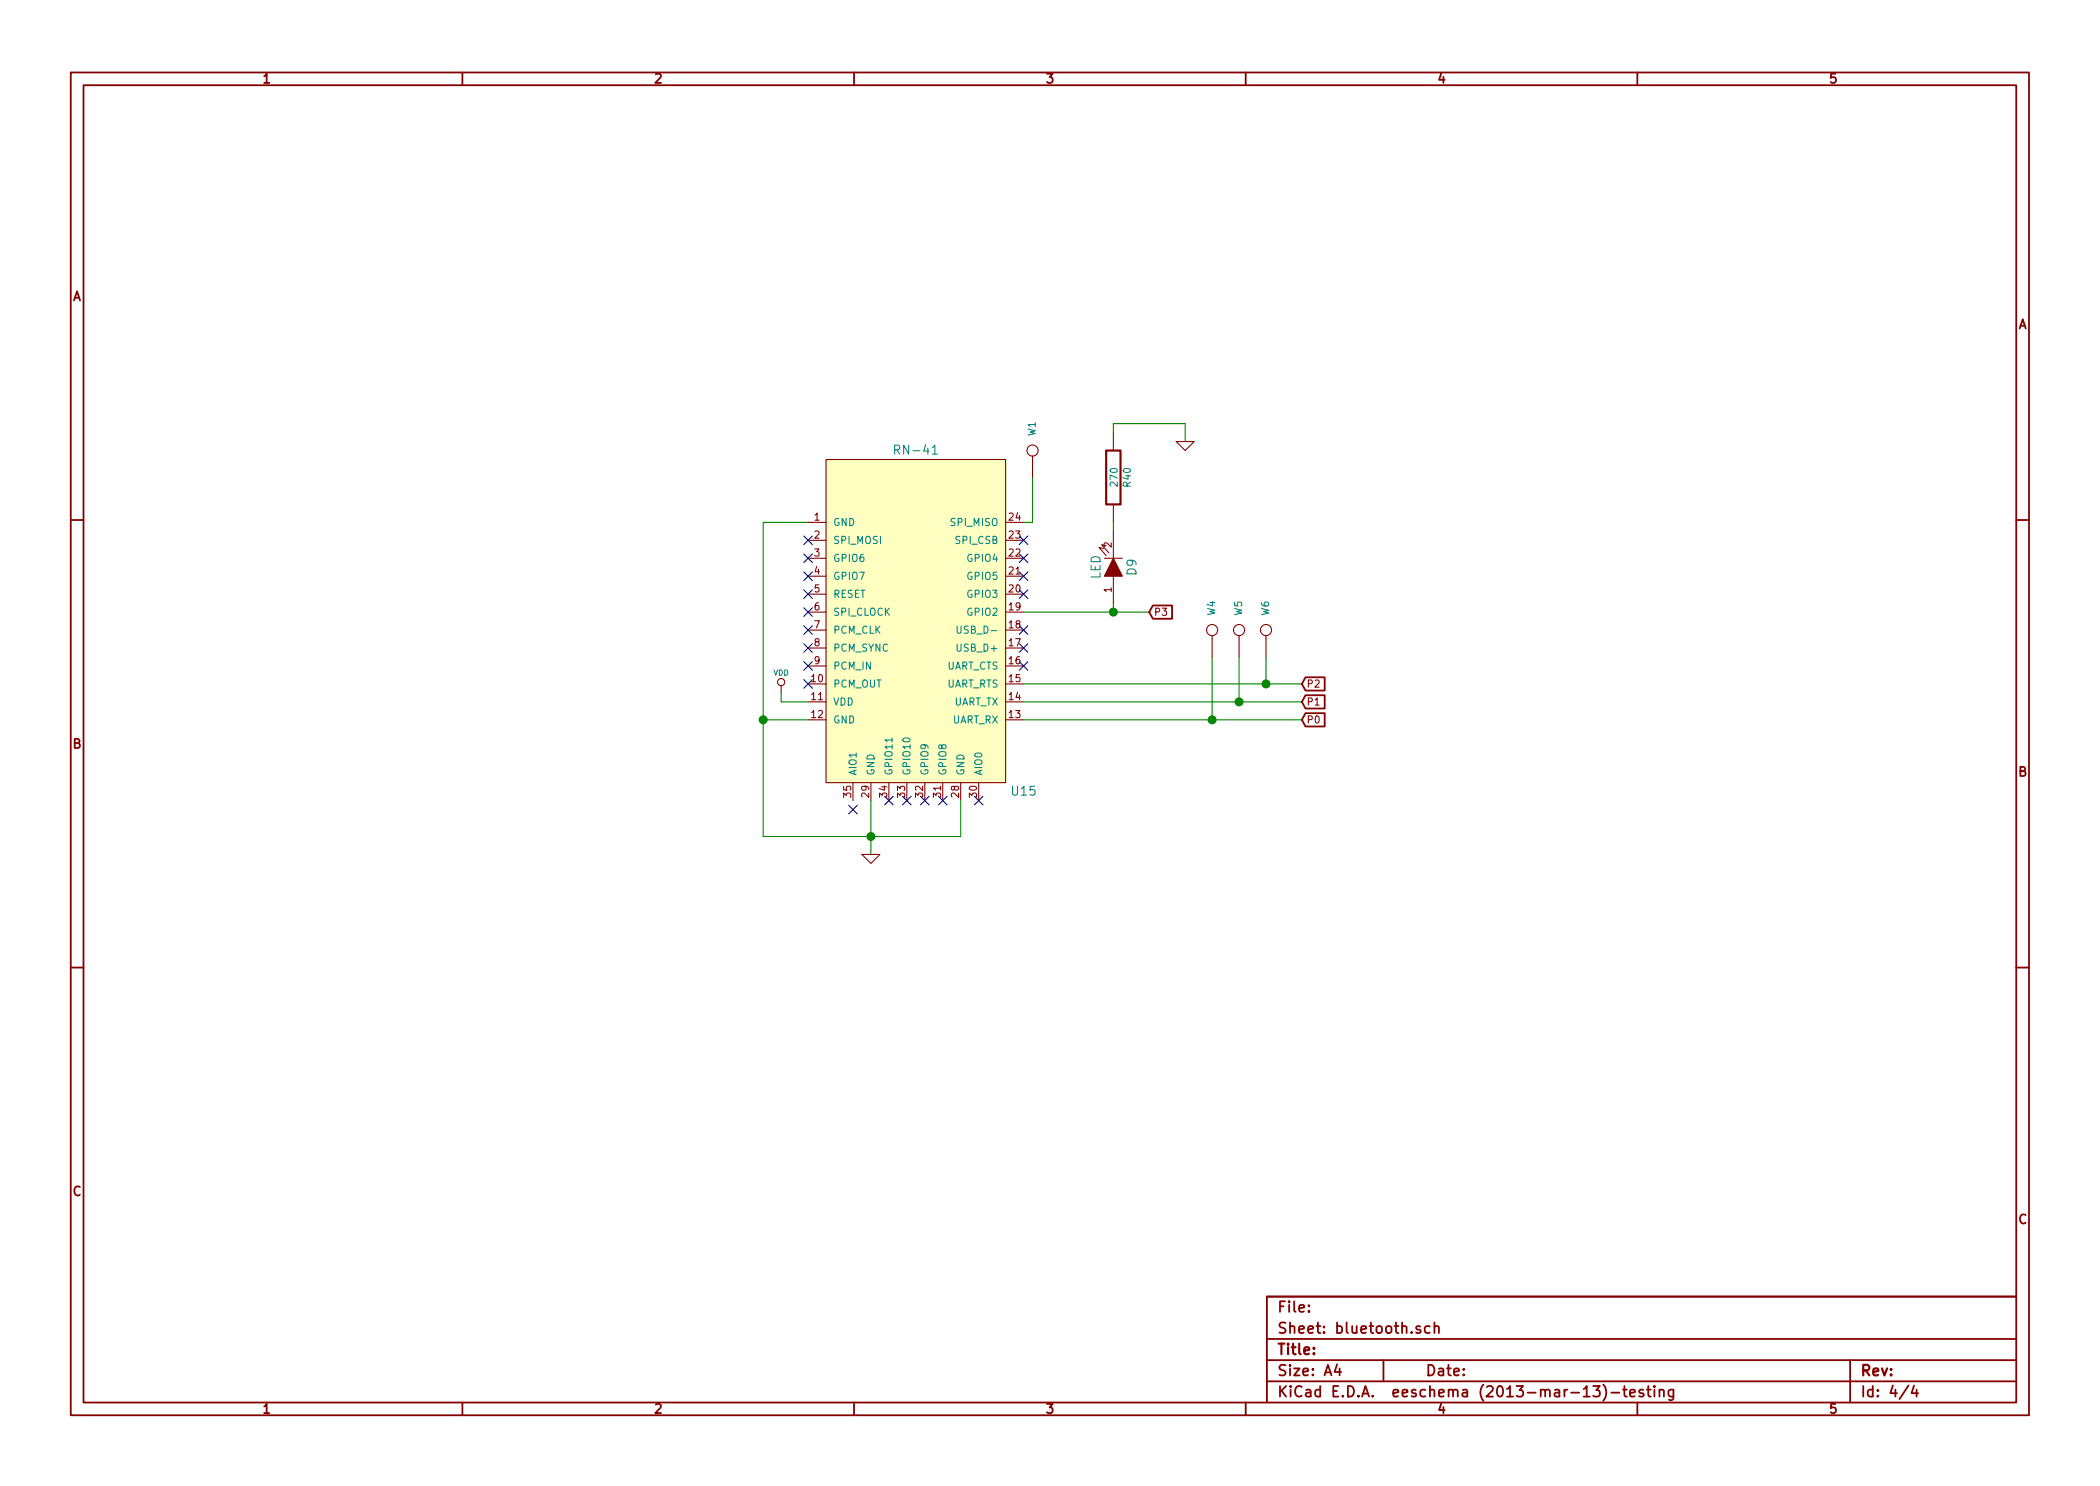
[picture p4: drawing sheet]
EESchema Schematic File Version 2
LIBS:srlm
LIBS:power
LIBS:device
LIBS:transistors
LIBS:conn
LIBS:linear
LIBS:regul
LIBS:74xx
LIBS:cmos4000
LIBS:adc-dac
LIBS:memory
LIBS:xilinx
LIBS:special
LIBS:microcontrollers
LIBS:dsp
LIBS:microchip
LIBS:analog_switches
LIBS:motorola
LIBS:texas
LIBS:intel
LIBS:audio
LIBS:interface
LIBS:digital-audio
LIBS:philips
LIBS:display
LIBS:cypress
LIBS:siliconi
LIBS:opto
LIBS:atmel
LIBS:contrib
LIBS:valves
LIBS:open-project
LIBS:scad-cache
EELAYER 24 0
EELAYER END
$Descr A4 11693 8268
encoding utf-8
Sheet 4 4
Title ""
Date ""
Rev ""
Comp ""
Comment1 ""
Comment2 ""
Comment3 ""
Comment4 ""
$EndDescr
$Comp
L RN-41 U15
U 1 1
P 5100 3450
F 0 "U15" H 5700 2500 50  0000 C CNN
F 1 "RN-41" H 5100 4400 50  0000 C CNN
F 2 "RN-41" H 5100 3450 60  0001 C CNN
F 3 "" H 5100 3450 60  0000 C CNN
	1    5100 3450
	1    0    0    -1  
$EndComp
Wire Wire Line
	5700 3900 7250 3900
Wire Wire Line
	5700 4000 7250 4000
Wire Wire Line
	5700 3800 7250 3800
Wire Wire Line
	5700 3400 6400 3400
$Comp
L R R40
U 1 1
P 6200 2650
F 0 "R40" V 6280 2650 40  0000 C CNN
F 1 "270" V 6207 2651 40  0000 C CNN
F 2 "SM0603" V 6130 2650 30  0001 C CNN
F 3 "" H 6200 2650 30  0000 C CNN
	1    6200 2650
	1    0    0    -1  
$EndComp
Wire Wire Line
	6200 3400 6200 3350
Connection ~ 6200 3400
Wire Wire Line
	6200 2950 6200 2900
$Comp
L CONN_1 W1
U 1 1
P 5750 2500
F 0 "W1" H 5830 2500 40  0000 L CNN
F 1 "CONN_1" H 5750 2555 30  0001 C CNN
F 2 "1PIN_S_SMD" H 5750 2500 60  0001 C CNN
F 3 "" H 5750 2500 60  0000 C CNN
	1    5750 2500
	0    -1   -1   0   
$EndComp
Wire Wire Line
	5700 2900 5750 2900
Wire Wire Line
	5750 2900 5750 2650
$Comp
L GND #PWR059
U 1 1
P 4850 4750
F 0 "#PWR059" H 4850 4750 30  0001 C CNN
F 1 "GND" H 4850 4680 30  0001 C CNN
F 2 "" H 4850 4750 60  0000 C CNN
F 3 "" H 4850 4750 60  0000 C CNN
	1    4850 4750
	1    0    0    -1  
$EndComp
$Comp
L VDD #PWR060
U 1 1
P 4350 3850
F 0 "#PWR060" H 4350 3950 30  0001 C CNN
F 1 "VDD" H 4350 3960 30  0000 C CNN
F 2 "" H 4350 3850 60  0000 C CNN
F 3 "" H 4350 3850 60  0000 C CNN
	1    4350 3850
	1    0    0    -1  
$EndComp
Wire Wire Line
	4500 2900 4250 2900
Wire Wire Line
	4250 2900 4250 4650
Wire Wire Line
	4250 4650 5350 4650
Wire Wire Line
	5350 4650 5350 4450
Wire Wire Line
	4850 4450 4850 4750
Connection ~ 4850 4650
Wire Wire Line
	4250 4000 4500 4000
Connection ~ 4250 4000
Wire Wire Line
	4350 3850 4350 3900
Wire Wire Line
	4350 3900 4500 3900
Text GLabel 7250 4000 2    40   Input ~ 0
P0
Text GLabel 7250 3900 2    40   Input ~ 0
P1
Text GLabel 7250 3800 2    40   Input ~ 0
P2
Text GLabel 6400 3400 2    40   Input ~ 0
P3
NoConn ~ 5700 3000
NoConn ~ 5700 3100
NoConn ~ 5700 3300
NoConn ~ 5700 3500
NoConn ~ 5700 3600
NoConn ~ 5700 3700
NoConn ~ 5450 4450
NoConn ~ 5250 4450
NoConn ~ 5150 4450
NoConn ~ 5050 4450
NoConn ~ 4950 4450
NoConn ~ 4750 4500
NoConn ~ 4500 3800
NoConn ~ 4500 3700
NoConn ~ 4500 3600
NoConn ~ 4500 3500
NoConn ~ 4500 3400
NoConn ~ 4500 3300
NoConn ~ 4500 3200
NoConn ~ 4500 3100
NoConn ~ 4500 3000
$Comp
L GND #PWR061
U 1 1
P 6600 2450
F 0 "#PWR061" H 6600 2450 30  0001 C CNN
F 1 "GND" H 6600 2380 30  0001 C CNN
F 2 "" H 6600 2450 60  0000 C CNN
F 3 "" H 6600 2450 60  0000 C CNN
	1    6600 2450
	1    0    0    -1  
$EndComp
$Comp
L LED D9
U 1 1
P 6200 3150
F 0 "D9" H 6200 3250 50  0000 C CNN
F 1 "LED" H 6200 3050 50  0000 C CNN
F 2 "LED-0603" H 6200 3150 60  0001 C CNN
F 3 "" H 6200 3150 60  0000 C CNN
	1    6200 3150
	0    1    -1   0   
$EndComp
NoConn ~ 5700 3200
Wire Wire Line
	6200 2400 6200 2350
Wire Wire Line
	6200 2350 6600 2350
Wire Wire Line
	6600 2350 6600 2450
$Comp
L CONN_1 W4
U 1 1
P 6750 3500
F 0 "W4" H 6830 3500 40  0000 L CNN
F 1 "CONN_1" H 6750 3555 30  0001 C CNN
F 2 "" H 6750 3500 60  0000 C CNN
F 3 "" H 6750 3500 60  0000 C CNN
	1    6750 3500
	0    -1   -1   0   
$EndComp
$Comp
L CONN_1 W5
U 1 1
P 6900 3500
F 0 "W5" H 6980 3500 40  0000 L CNN
F 1 "CONN_1" H 6900 3555 30  0001 C CNN
F 2 "" H 6900 3500 60  0000 C CNN
F 3 "" H 6900 3500 60  0000 C CNN
	1    6900 3500
	0    -1   -1   0   
$EndComp
$Comp
L CONN_1 W6
U 1 1
P 7050 3500
F 0 "W6" H 7130 3500 40  0000 L CNN
F 1 "CONN_1" H 7050 3555 30  0001 C CNN
F 2 "" H 7050 3500 60  0000 C CNN
F 3 "" H 7050 3500 60  0000 C CNN
	1    7050 3500
	0    -1   -1   0   
$EndComp
Wire Wire Line
	6750 3650 6750 4000
Connection ~ 6750 4000
Wire Wire Line
	6900 3650 6900 3900
Connection ~ 6900 3900
Wire Wire Line
	7050 3650 7050 3800
Connection ~ 7050 3800
$EndSCHEMATC
